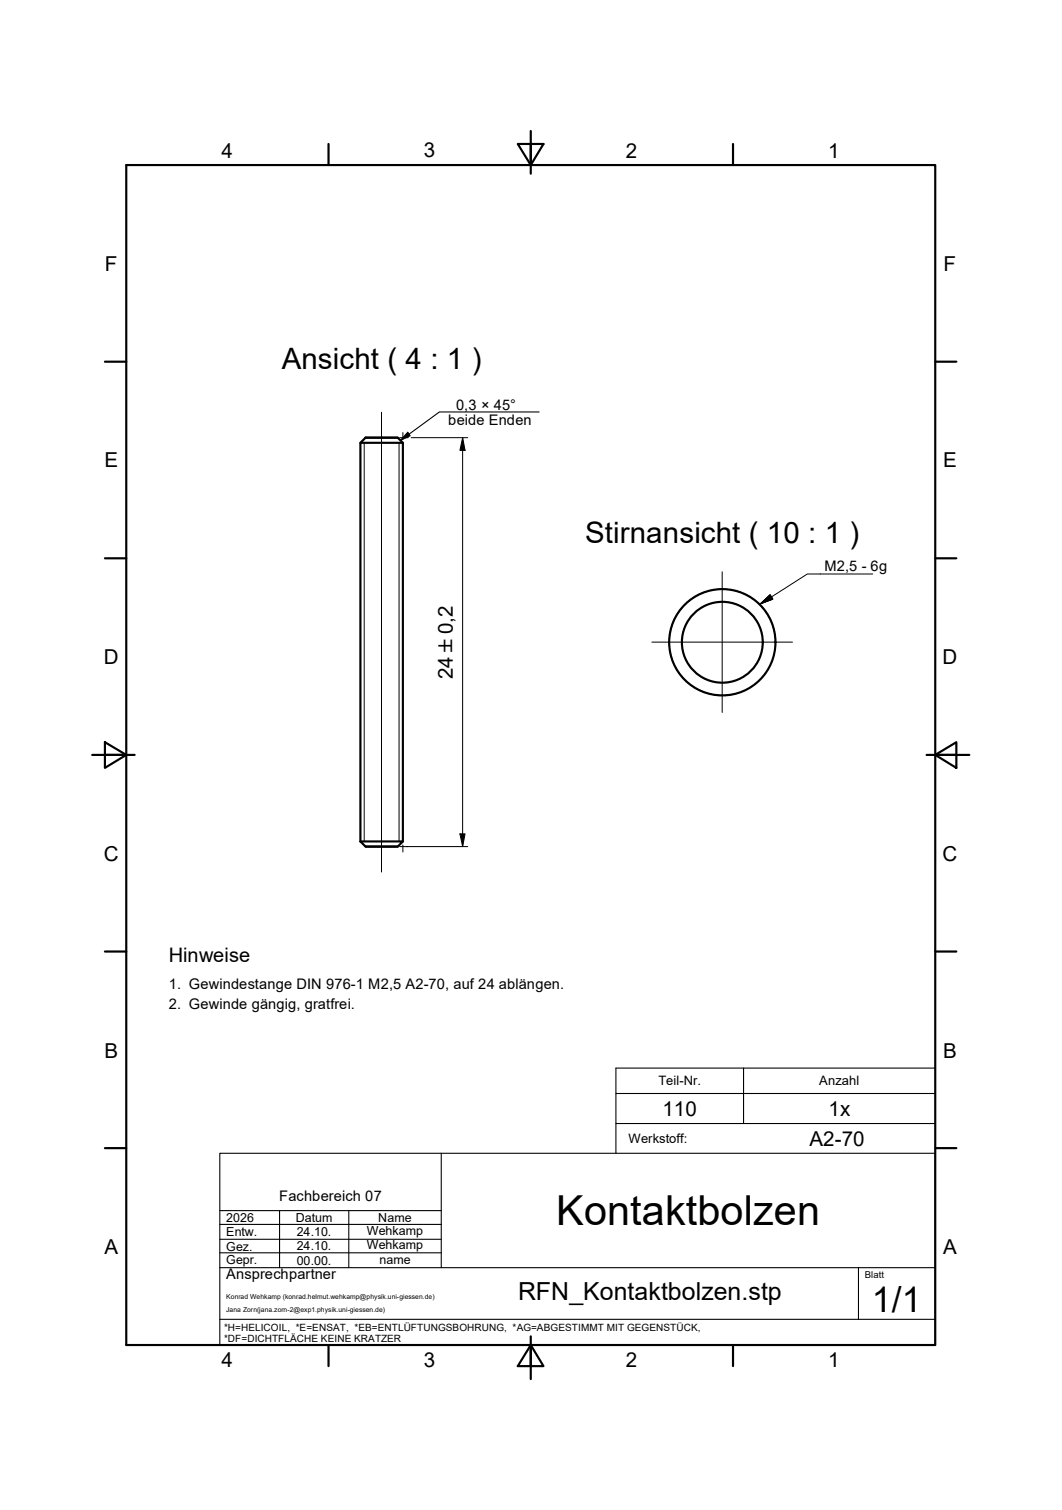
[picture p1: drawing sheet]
<svg xmlns="http://www.w3.org/2000/svg" width="249mm" height="355mm" viewBox="0 0 249 355" stroke-linecap="round" stroke-linejoin="round" font-family="sans-serif">
<!-- layer: BEMASSUNG -->
<path d="M108.6 102.8l.6 2.9h-1.2zM178.6 141.8l2.2-2.1 .7 1zM108 195.8h1.2l-.6 3z" fill="#000"/>
<path d="M93.9 102.8h2M94.6 101.6v1.5M96.6 102.8h13.3M108.6 102.8l.6 2.9h-1.2zM108.6 102.8v96M205 134.8h-15.4l-11 7 2.2-2.1 .7 1-2.9 1.1M178.6 141.8l2.2-2.1 .7 1zM93.9 198.8h16M94.6 198.4v1.6M108 195.8h1.2l-.6 3z" fill="none" stroke="#000" stroke-width=".23"/>
<!-- layer: GEWINDE -->
<path d="M85.5 104v93.6M93.7 104v93.6M181.9 148.6a12.5 12.5 0 0 0-14.4-10.1 12.5 12.5 0 0 0-10.1 14.5 12.5 12.5 0 0 0 14.4 10.1" fill="none" stroke="#000" stroke-width=".23"/>
<!-- layer: MITTELLINIE -->
<path d="M89.6 96.8v107.9M169.6 134.3v33M153.1 150.8h33" fill="none" stroke="#000" stroke-width=".23"/>
<!-- layer: RAHMEN -->
<g fill="none" stroke="#000" stroke-width=".51">
<path d="M29.7 38.8h189.9v277h-189.9zM77.2 33.8v5M121.6 33.8h6l-2.9 5zM124.7 30.8v10M172.1 33.8v5M24.6 84.9h5.1M219.6 84.9h5M24.6 131.1h5.1M219.6 131.1h5M21.7 177.2h9.9M24.6 174.3l5.1 2.9-5.1 3.1zM217.6 177.2h10"/>
<path d="M219.6 177.2l5-2.9v6zM24.6 223.4h5.1M219.6 223.4h5M24.6 269.6h5.1M219.6 269.6h5M77.2 315.8v5M124.7 315.8l2.9 5h-6zM124.7 313.8v10M172.1 315.8v5"/>
</g>
<!-- layer: SCHRIFTFELD -->
<g fill="none" stroke="#000" stroke-width=".25">
<path d="M144.7 256.8h74.9M174.6 250.8v13M219.6 250.8h-74.9v20M51.6 270.8h168v45h-168zM103.6 270.8v26.8M144.7 263.8h74.9M51.6 294.2h52M51.6 291h52M51.6 287.5h52M51.6 284.2h52M51.6 297.6h168M65.7 284.2v13.4"/>
<path d="M81.9 284.2v13.4M201.6 297.6v12.2M51.6 309.8h168"/>
</g>
<!-- layer: SICHTKANTE -->
<g fill="none" stroke="#000" stroke-width=".51">
<path d="M84.6 104h10M85.9 102.8h7.5l1.2 1.2v93.6M85.9 102.8l-1.3 1.2v93.6M85.9 102.8h7.5M84.6 197.6l1.3 1.2h7.5M84.6 197.6h10l-1.2 1.2h-7.5"/>
<circle cx="169.6" cy="150.8" r="12.5"/>
<circle cx="169.6" cy="150.8" r="9.5"/>
</g>
<!-- layer: BEMASSUNG -->
<path d="M178.6 141.8l2.2-2.1 .7 1z" fill="none" stroke="#000" stroke-width=".25"/>
<!-- layer: Symbol (ANSI) -->
<path d="M126.6 96.7h-23.4l-9.2 6.7M95.8 101.5l.5 .8-2.3 1.1z" fill="none" stroke="#000" stroke-width=".25"/>
<path d="M95.8 101.5l.5 .8-2.3 1.1z" fill="#000"/>
<text font-size="9.7" x="130.6" y="287.7">Kontaktbolzen</text>
<text font-size="8.3" x="204.8" y="308">1/1</text>
<g font-size="6.9">
<text x="66.2" y="86.6">Ansicht ( 4 : 1 )</text>
<text x="137.4" y="127.6">Stirnansicht ( 10 : 1 )</text>
</g>
<text font-size="5.8" x="121.7" y="305.3">RFN_Kontaktbolzen.stp</text>
<g font-size="4.8">
<text x="52" y="37">4</text>
<text x="99.5" y="37">3</text>
<text x="147" y="37">2</text>
<text x="194.5" y="37">1</text>
<text x="24.6" y="63.6">F</text>
<text x="221.6" y="63.6">F</text>
<text x="24.5" y="109.7">E</text>
<text x="221.5" y="109.7">E</text>
<text x="24.4" y="155.9">D</text>
<text x="221.4" y="155.9">D</text>
<text x="106.4" y="159.5" transform="rotate(-90 106.4 159.5)">24 ±0,2</text>
<text x="24.4" y="202.1">C</text>
<text x="221.4" y="202.1">C</text>
<text x="24.5" y="248.3">B</text>
<text x="221.5" y="248.3">B</text>
<text x="155.6" y="262">110</text>
<text x="194.6" y="262">1x</text>
<text x="190.1" y="269">A2-70</text>
<text x="24.5" y="294.5">A</text>
<text x="221.5" y="294.5">A</text>
<text x="52" y="321">4</text>
<text x="99.5" y="321">3</text>
<text x="147" y="321">2</text>
<text x="194.5" y="321">1</text>
</g>
<text font-size="4.7" x="39.6" y="225.8">Hinweise</text>
<g font-size="3.4">
<text x="105.3" y="99.8">beide Enden</text>
<text x="107.1" y="96.2">0,3 × 45°</text>
<text x="193.6" y="134">M2,5 - 6g</text>
<text x="39.6" y="232.3">1. Gewindestange DIN 976-1 M2,5 A2-70, auf 24 ablängen.</text>
<text x="39.6" y="237">2. Gewinde gängig, gratfrei.</text>
<text x="65.6" y="282">Fachbereich 07</text>
<text x="53.1" y="300.4">Ansprechpartner</text>
</g>
<g font-size="3">
<text x="154.6" y="254.8">Teil-Nr.</text>
<text x="192.4" y="254.8">Anzahl</text>
<text x="147.6" y="268.4">Werkstoff:</text>
</g>
<g font-size="2.9">
<text x="53.1" y="286.9">2026</text>
<text x="69.5" y="286.9">Datum</text>
<text x="88.8" y="286.9">Name</text>
<text x="53.1" y="293.6">Gez.</text>
<text x="53.1" y="290.3">Entw.</text>
<text x="69.7" y="290.3">24.10.</text>
<text x="69.7" y="293.6">24.10.</text>
<text x="86.2" y="290">Wehkamp</text>
<text x="86.2" y="293.3">Wehkamp</text>
<text x="53.1" y="296.7">Gepr.</text>
<text x="69.7" y="296.9">00.00.</text>
<text x="89.1" y="296.7">name</text>
</g>
<g font-size="2.3">
<text x="52.6" y="312.4">*H=HELICOIL, *E=ENSAT, *EB=ENTLÜFTUNGSBOHRUNG, *AG=ABGESTIMMT MIT GEGENSTÜCK,</text>
<text x="52.6" y="315.2">*DF=DICHTFLÄCHE KEINE KRATZER</text>
</g>
<text font-size="2.2" x="203.1" y="300.2">Blatt</text>
<g font-size="1.6">
<text x="53.1" y="305">Konrad Wehkamp (konrad.helmut.wehkamp@physik.uni-giessen.de)</text>
<text x="53.1" y="308">Jana Zorn(jana.zorn-2@exp1.physik.uni-giessen.de)</text>
</g>
</svg>
